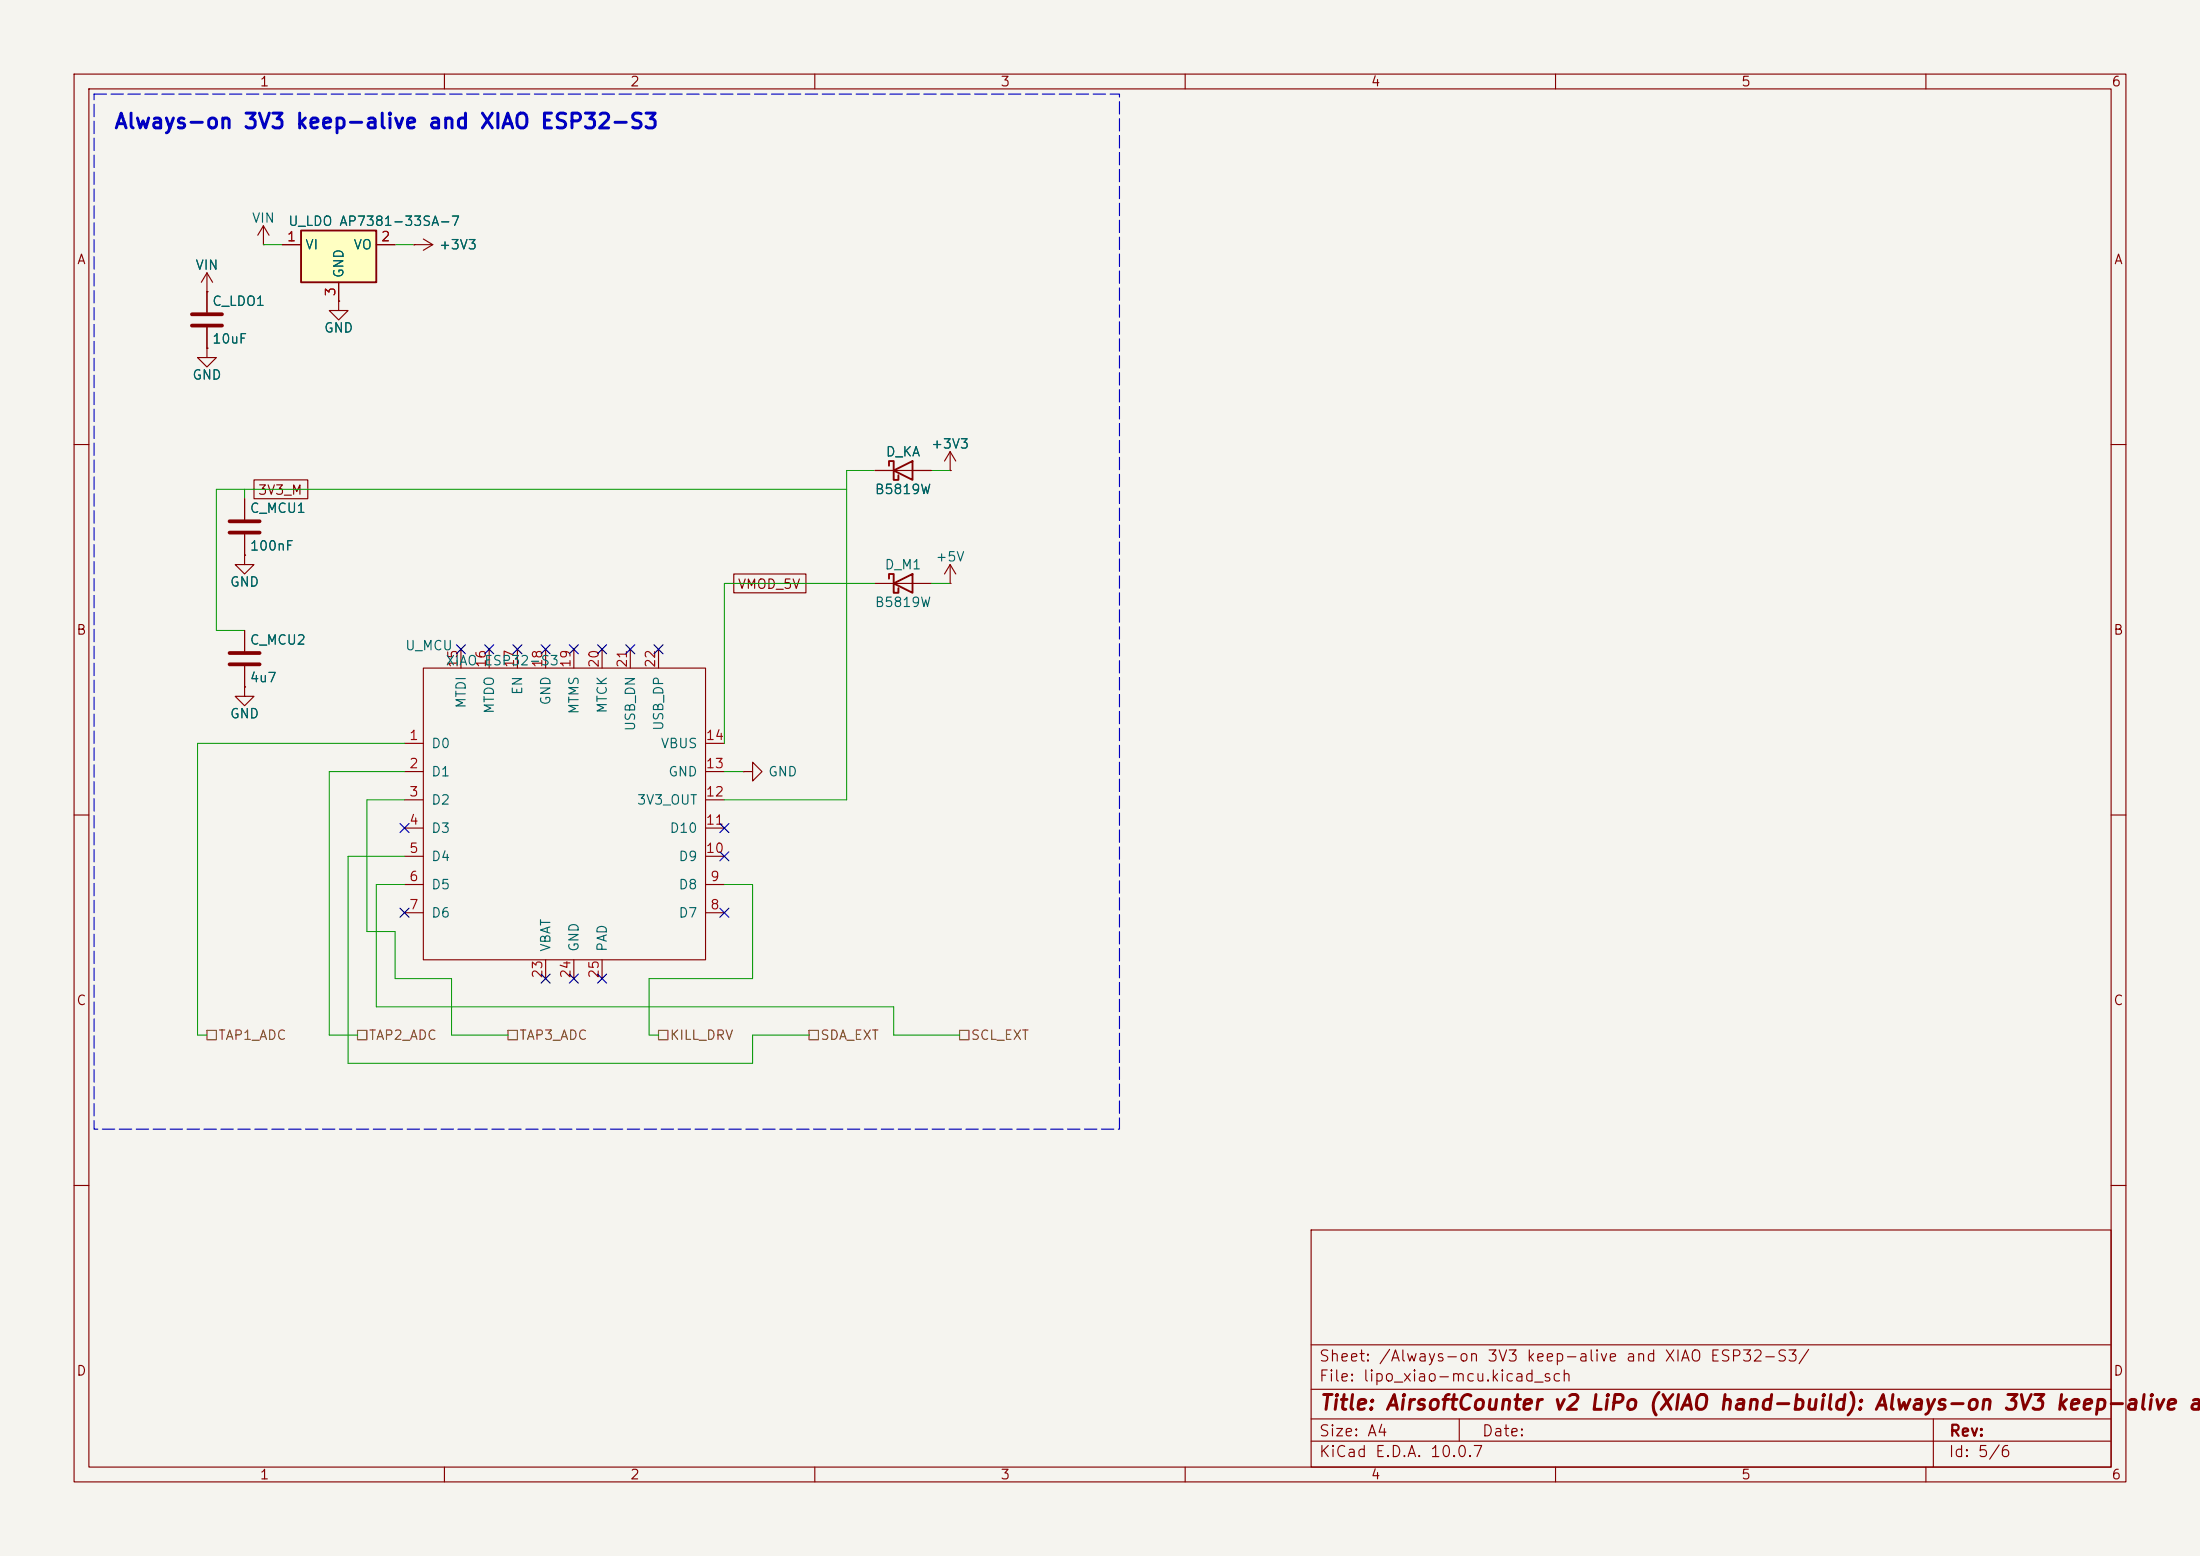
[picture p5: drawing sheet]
<svg xmlns="http://www.w3.org/2000/svg" width="297mm" height="210mm" viewBox="0 0 297 210" stroke-linecap="round" stroke-linejoin="round" font-family="sans-serif">
<path d="M0 0h297v210h-297z" fill="#f5f4ef" stroke="#f5f4ef" stroke-width=".14"/>
<g fill="none" stroke="#840000" stroke-width=".15">
<path d="M10 10h277v190h-277zM12 12h273v186h-273zM60 10v2M110 10v2M160 10v2M210 10v2M260 10v2M35.6 33h.1M35.6 30.5l-.8 1.3M35.6 30.5l.7 1.3M35.6 30.5v2.5M55.9 33h.1"/>
<path d="M55.9 33h2.5M57.1 32.3l1.3 .7M58.4 33l-1.3 .8M45.7 40.6v1.3h1.3l-1.3 1.3-1.3-1.3h1.3M45.7 40.6h.1M10 60h2M118.1 63.5h7.6M128.3 78.7h.1M128.3 76.2l-.8 1.3M128.3 76.2l.7 1.3M128.3 76.2v2.5M285 60h2"/>
<path d="M33 85.1v2.8M33 89.9v2.8M10 110h2M285 110h2M10 160h2M177 166h108v32h-108zM285 160h2M60 198v2M110 198v2M160 198v2M177 194.5h108M177 191.5h108"/>
<path d="M177 187.5h108M177 181.5h108M197 191.5v3M210 198v2M260 198v2M261 191.5v6.5"/>
</g>
<path d="M31 88.1h4.1M31 89.7h4.1" fill="none" stroke="#840000" stroke-width=".51"/>
<path d="M120 62.9v-.7h.6v2.6h.7v-.7M120.6 63.5l2.6-1.3v2.6z" fill="none" stroke="#840000" stroke-width=".25"/>
<path d="M40.6 31.1h10.2v7h-10.2z" fill="#ffffc2"/>
<path d="M40.6 31.1h10.2v7h-10.2zM120 78.1v-.6h.6v2.5h.7v-.6M120.6 78.7l2.6-1.2v2.5z" fill="none" stroke="#840000" stroke-width=".25"/>
<g fill="none" stroke="#840000" stroke-width=".15">
<path d="M27.9 39.4h.1M27.9 36.8v5.4M27.9 36.8l-.7 1.3M27.9 36.8l.8 1.3M38.1 33h2.5M45.7 38.1v2.5M50.8 33h2.5M55.9 33h.1M27.9 47v1.3h1.3l-1.3 1.2-1.2-1.2h1.2M27.9 47h.1M27.9 44.2v2.8M45.7 40.6h.1"/>
<path d="M33 74.9v1.3h1.3l-1.3 1.3-1.3-1.3h1.3M33 74.9h.1M33 67.3v2.8M33 72.1v2.8M34.3 64.8h7.3v2.5h-7.3zM99.1 77.5h9.7v2.5h-9.7zM118.1 78.7h7.6M118.1 63.5h2.5M123.2 63.5h2.5M128.3 63.5h.1M128.3 61l-.8 1.2M128.3 61l.7 1.2"/>
<path d="M128.3 61v2.5M33 92.7v1.3h1.3l-1.3 1.3-1.3-1.3h1.3M33 92.7h.1M33 85.1v2.8M33 89.9v2.8M57.1 90.2h38.1v39.3h-38.1zM62.2 87.6v2.6M66 87.6v2.6M69.8 87.6v2.6M73.7 87.6v2.6M77.5 87.6v2.6M81.3 87.6v2.6"/>
<path d="M85.1 87.6v2.6M88.9 87.6v2.6M54.6 100.3h2.5M54.6 104.1h2.5M54.6 108h2.5M54.6 111.8h2.5M54.6 115.6h2.5M54.6 119.4h2.5M95.2 100.3h2.6M95.2 104.1h2.6M95.2 108h2.6M95.2 111.8h2.6"/>
<path d="M95.2 115.6h2.6M95.2 119.4h2.6M100.3 104.1h1.3v-1.2l1.3 1.2-1.3 1.3v-1.3M100.3 104.1h.1M54.6 123.2h2.5M73.7 129.5v2.6M77.5 129.5v2.6M81.3 129.5v2.6M95.2 123.2h2.6"/>
</g>
<path d="M25.9 42.4h4.1M25.9 43.9h4.1M31 70.4h4.1M31 71.9h4.1" fill="none" stroke="#840000" stroke-width=".51"/>
<path d="M27.9 139.1h1.3v1.2h-1.3zM48.3 139.1h1.2v1.2h-1.2zM68.6 139.1h1.2v1.2h-1.2zM88.9 139.1h1.3v1.2h-1.3zM109.2 139.1h1.3v1.2h-1.3zM129.5 139.1h1.3v1.2h-1.3z" fill="none" stroke="#725600" stroke-width=".15"/>
<g fill="none" stroke="#009600" stroke-width=".14">
<path d="M35.6 33h2.5M53.3 33h2.6M33 66v1.3M114.3 66h-85.1v19.1h3.8M118.1 63.5h-3.8v44.5h-16.5M118.1 78.7h-20.3v21.6M125.7 63.5h2.6M125.7 78.7h2.6M54.6 119.4h-3.8v16.5h69.8v3.8h8.9M54.6 108h-5.1v17.7h3.8v6.4h7.7v7.6h7.6M54.6 115.6h-7.6v27.9h54.6v-3.8h7.6M54.6 100.3h-27.9v39.4h1.2"/>
<path d="M54.6 104.1h-10.2v35.6h3.9M97.8 119.4h3.8v12.7h-14v7.6h1.3M97.8 104.1h2.5"/>
</g>
<g fill="none" stroke="#000084" stroke-width=".15">
<path d="M61.6 87l1.2 1.2M62.8 87l-1.2 1.2M65.4 87l1.2 1.2M66.6 87l-1.2 1.2M69.2 87l1.3 1.2M70.5 87l-1.3 1.2M73.1 87l1.2 1.2M74.3 87l-1.2 1.2M76.9 87l1.2 1.2M78.1 87l-1.2 1.2M80.7 87l1.2 1.2M81.9 87l-1.2 1.2"/>
<path d="M84.5 87l1.2 1.2M85.7 87l-1.2 1.2M88.3 87l1.2 1.2M89.5 87l-1.2 1.2M54 111.2l1.2 1.2M55.2 111.2l-1.2 1.2M97.2 115l1.2 1.2M97.2 111.2l1.2 1.2M98.4 115l-1.2 1.2M98.4 111.2l-1.2 1.2M54 122.6l1.2 1.2M55.2 122.6l-1.2 1.2"/>
<path d="M73.1 131.5l1.2 1.2M74.3 131.5l-1.2 1.2M76.9 131.5l1.2 1.2M78.1 131.5l-1.2 1.2M80.7 131.5l1.2 1.2M81.9 131.5l-1.2 1.2M97.2 122.6l1.2 1.2M98.4 122.6l-1.2 1.2"/>
</g>
<path d="M12.7 12.7h138.4v139.7h-138.4z" fill="none" stroke="#0000c2" stroke-width=".15" stroke-dasharray="1.7 .6"/>
<text font-size="2" fill="#0000c2" x="15.3" y="17.9">Always-on 3V3 keep-alive and XIAO ESP32-S3</text>
<text font-size="2" fill="#840000" x="178" y="190.8">Title: AirsoftCounter v2 LiPo (XIAO hand-build): Always-on 3V3 keep-alive an</text>
<g font-size="1.5" fill="#840000">
<text x="178" y="184.1">Sheet: /Always-on 3V3 keep-alive and XIAO ESP32-S3/</text>
<text x="178" y="186.8">File: lipo_xiao-mcu.kicad_sch</text>
<text x="178" y="197">KiCad E.D.A. 10.0.7</text>
<text x="178" y="194.2">Size: A4</text>
<text x="200" y="194.2">Date:</text>
<text x="263" y="197">Id: 5/6</text>
<text x="263" y="194.2">Rev:</text>
</g>
<g font-size="1.3" fill="#840000">
<text x="35" y="12">1</text>
<text x="85" y="12">2</text>
<text x="135" y="12">3</text>
<text x="185" y="12">4</text>
<text x="235" y="12">5</text>
<text x="285" y="12">6</text>
<text x="10.3" y="36">A</text>
<text x="285.3" y="36">A</text>
<text x="34.7" y="67.1">3V3_M</text>
<text x="99.5" y="79.8">VMOD_5V</text>
<text x="10.2" y="86">B</text>
<text x="285.2" y="86">B</text>
<text x="10.2" y="136">C</text>
<text x="285.2" y="136">C</text>
<text x="10.2" y="186">D</text>
<text x="285.2" y="186">D</text>
<text x="35" y="200">1</text>
<text x="85" y="200">2</text>
<text x="135" y="200">3</text>
<text x="185" y="200">4</text>
<text x="235" y="200">5</text>
<text x="285" y="200">6</text>
</g>
<g font-size="1.3" fill="#006464">
<text x="33.9" y="30.4">VIN</text>
<text x="38.8" y="30.8">U_LDO AP7381-33SA-7</text>
<text x="41.1" y="34">VI</text>
<text x="47.6" y="34">VO</text>
<text x="59.2" y="34">+3V3</text>
<text x="26.3" y="36.7">VIN</text>
<text x="28.6" y="41.6">C_LDO1</text>
<text x="46.7" y="37.6" transform="rotate(-90 46.7 37.6)">GND</text>
<text x="28.6" y="46.7">10uF</text>
<text x="43.7" y="45.2">GND</text>
<text x="25.9" y="51.6">GND</text>
<text x="119.5" y="61.9">D_KA</text>
<text x="125.6" y="60.9">+3V3</text>
<text x="33.6" y="69.5">C_MCU1</text>
<text x="118" y="67">B5819W</text>
<text x="33.6" y="74.6">100nF</text>
<text x="119.3" y="77.2">D_M1</text>
<text x="126.2" y="76.1">+5V</text>
<text x="31" y="79.5">GND</text>
<text x="118" y="82.2">B5819W</text>
<text x="33.6" y="87.3">C_MCU2</text>
<text x="54.6" y="88.1">U_MCU</text>
<text x="33.6" y="92.4">4u7</text>
<text x="60.1" y="90.1">XIAO ESP32-S3</text>
<text x="63.2" y="95.7" transform="rotate(-90 63.2 95.7)">MTDI</text>
<text x="70.8" y="93.9" transform="rotate(-90 70.8 93.9)">EN</text>
<text x="74.6" y="95.3" transform="rotate(-90 74.6 95.3)">GND</text>
<text x="31" y="97.3">GND</text>
<text x="58.1" y="101.3">D0</text>
<text x="67" y="96.4" transform="rotate(-90 67 96.4)">MTDO</text>
<text x="78.4" y="96.5" transform="rotate(-90 78.4 96.5)">MTMS</text>
<text x="82.2" y="96.4" transform="rotate(-90 82.2 96.4)">MTCK</text>
<text x="86.1" y="98.8" transform="rotate(-90 86.1 98.8)">USB_DN</text>
<text x="89.1" y="101.3">VBUS</text>
<text x="89.9" y="98.7" transform="rotate(-90 89.9 98.7)">USB_DP</text>
<text x="58.1" y="105.1">D1</text>
<text x="90.1" y="105.1">GND</text>
<text x="103.6" y="105.1">GND</text>
<text x="58.1" y="108.9">D2</text>
<text x="58.1" y="112.7">D3</text>
<text x="85.9" y="108.9">3V3_OUT</text>
<text x="90.3" y="112.7">D10</text>
<text x="58.1" y="116.5">D4</text>
<text x="91.5" y="116.5">D9</text>
<text x="58.1" y="120.3">D5</text>
<text x="58.1" y="124.2">D6</text>
<text x="91.5" y="124.2">D7</text>
<text x="91.5" y="120.3">D8</text>
<text x="74.6" y="128.6" transform="rotate(-90 74.6 128.6)">VBAT</text>
<text x="78.4" y="128.6" transform="rotate(-90 78.4 128.6)">GND</text>
<text x="82.2" y="128.6" transform="rotate(-90 82.2 128.6)">PAD</text>
</g>
<g font-size="1.3" fill="#a90000">
<text x="38.6" y="32.9">1</text>
<text x="51.3" y="32.9">2</text>
<text x="45.6" y="40.1" transform="rotate(-90 45.6 40.1)">3</text>
<text x="62.1" y="90.2" transform="rotate(-90 62.1 90.2)">15</text>
<text x="65.9" y="90.2" transform="rotate(-90 65.9 90.2)">16</text>
<text x="69.7" y="90.2" transform="rotate(-90 69.7 90.2)">17</text>
<text x="73.5" y="90.2" transform="rotate(-90 73.5 90.2)">18</text>
<text x="77.3" y="90.2" transform="rotate(-90 77.3 90.2)">19</text>
<text x="81.1" y="90.2" transform="rotate(-90 81.1 90.2)">20</text>
<text x="85" y="90.2" transform="rotate(-90 85 90.2)">21</text>
<text x="88.8" y="90.2" transform="rotate(-90 88.8 90.2)">22</text>
<text x="55.1" y="100.2">1</text>
<text x="95.2" y="100.2">14</text>
<text x="55.1" y="104">2</text>
<text x="55.1" y="107.8">3</text>
<text x="95.2" y="107.8">12</text>
<text x="95.2" y="104">13</text>
<text x="55.1" y="111.6">4</text>
<text x="95.2" y="111.6">11</text>
<text x="55.1" y="115.4">5</text>
<text x="55.1" y="119.2">6</text>
<text x="95.2" y="115.4">10</text>
<text x="95.8" y="119.2">9</text>
<text x="55.1" y="123.1">7</text>
<text x="95.8" y="123.1">8</text>
<text x="73.5" y="132.1" transform="rotate(-90 73.5 132.1)">23</text>
<text x="77.3" y="132.1" transform="rotate(-90 77.3 132.1)">24</text>
<text x="81.1" y="132.1" transform="rotate(-90 81.1 132.1)">25</text>
</g>
<g font-size="1.3" fill="#725600">
<text x="29.4" y="140.7">TAP1_ADC</text>
<text x="49.7" y="140.7">TAP2_ADC</text>
<text x="70" y="140.7">TAP3_ADC</text>
<text x="90.3" y="140.7">KILL_DRV</text>
<text x="110.7" y="140.7">SDA_EXT</text>
<text x="131" y="140.7">SCL_EXT</text>
</g>
</svg>
